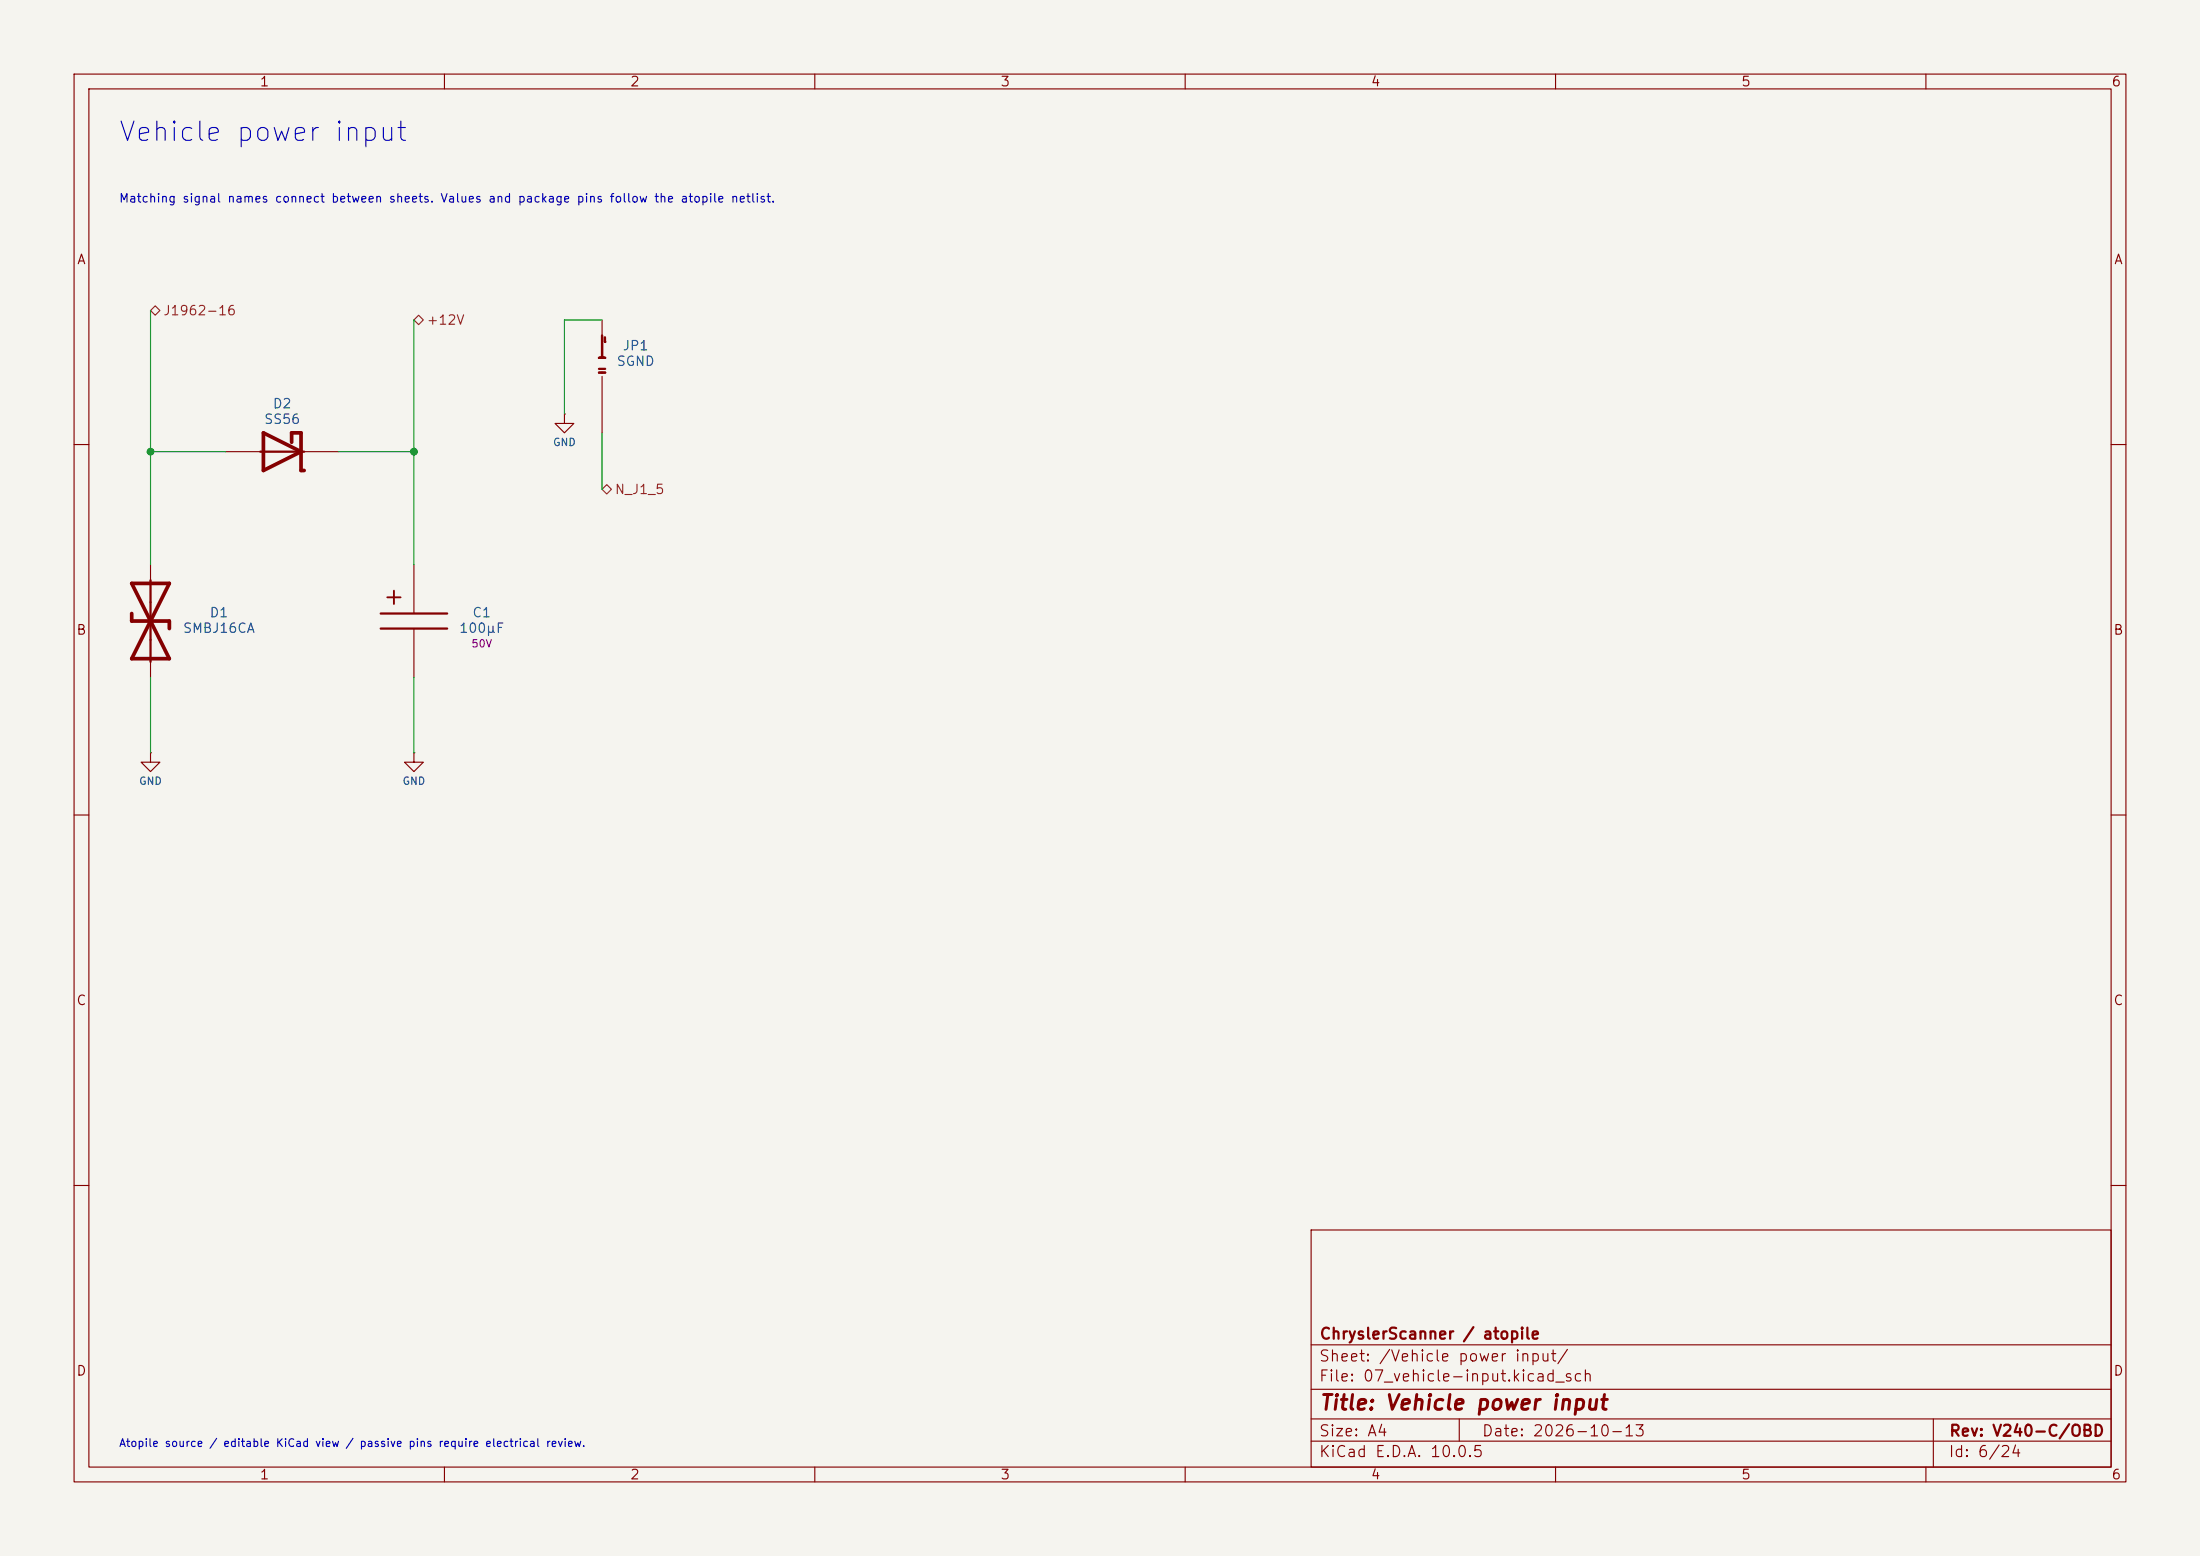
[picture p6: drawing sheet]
<svg xmlns="http://www.w3.org/2000/svg" width="297mm" height="210mm" viewBox="0 0 297 210" stroke-linecap="round" stroke-linejoin="round" font-family="sans-serif">
<path d="M0 0h297v210h-297z" fill="#f5f4ef" stroke="#f5f4ef" stroke-width=".14"/>
<g fill="none" stroke="#840000" stroke-width=".15">
<path d="M10 10h277v190h-277zM12 12h273v186h-273zM60 10v2M110 10v2M160 10v2M210 10v2M260 10v2M76.2 55.9v1.3h1.3l-1.3 1.2-1.3-1.2h1.3M76.2 55.9h.1M81.3 43.2v2.5M81.3 50.8v7.6M10 60h2"/>
<path d="M20.3 76.2v2.5M30.5 61h5.1M40.6 61h5.1M55.9 76.2v6.6M285 60h2M20.3 88.9v2.5M55.9 84.8v6.6M10 110h2M20.3 101.6v1.3h1.3l-1.3 1.2-1.3-1.2h1.3M20.3 101.6h.1M55.9 101.6v1.3h1.2l-1.2 1.2-1.3-1.2h1.3M55.9 101.6h.1"/>
<path d="M285 110h2M10 160h2M177 166h108v32h-108zM285 160h2M60 198v2M110 198v2M160 198v2M177 194.5h108M177 191.5h108M177 187.5h108M177 181.5h108M197 191.5v3"/>
<path d="M210 198v2M260 198v2M261 191.5v6.5"/>
</g>
<path d="M35.6 58.4l5 2.6-5 2.5zM39.4 59.7v-1.3h1.2v5.1h.5M17.8 78.7l5.1 10.2h-5.1l5.1-10.2zM17.8 82.8v1h5.1v1" fill="none" stroke="#840000" stroke-width=".5"/>
<path d="M80.9 49.8h.8M81.3 48.3h-.4M81.3 48.3h.4M81.3 50.3h-.4h.8M81.3 45.3v3M81.7 45.5v.7M20.3 78.3v11M35.1 61h6M51.4 84.8h9M51.4 82.8h9" fill="none" stroke="#840000" stroke-width=".3"/>
<path d="M53.2 79.7v1.8M52.3 80.6h1.8" fill="none" stroke="#840000" stroke-width=".25"/>
<path d="M20.3 41.9l.7-.6 .6 .6-.6 .6zM56.5 42.5l.6 .7-.6 .6-.6-.6zM81.3 66l.6-.6 .6 .6-.6 .7z" fill="none" stroke="#725600" stroke-width=".15"/>
<path d="M20.3 41.9v34.3M55.9 43.2v33M81.3 58.4v7.6M81.3 43.2h-5.1v12.7M20.3 61h10.2M45.7 61h10.2M20.3 91.4v10.2M55.9 91.4v10.2" fill="none" stroke="#009600" stroke-width=".15"/>
<g fill="#009600" stroke="#009600" stroke-width=".14">
<circle cx="20.3" cy="61" r=".46"/>
<circle cx="55.9" cy="61" r=".46"/>
</g>
<text font-size="2.6" fill="#0000c2" x="15.8" y="19.7">Vehicle power input</text>
<text font-size="2" fill="#840000" x="178" y="190.8">Title: Vehicle power input</text>
<g font-size="1.5" fill="#840000">
<text x="178" y="184.1">Sheet: /Vehicle power input/</text>
<text x="178" y="181.1">ChryslerScanner / atopile</text>
<text x="178" y="186.8">File: 07_vehicle-input.kicad_sch</text>
<text x="178" y="197">KiCad E.D.A. 10.0.5</text>
<text x="178" y="194.2">Size: A4</text>
<text x="200" y="194.2">Date: 2026-10-13</text>
<text x="263" y="197">Id: 6/24</text>
<text x="263" y="194.2">Rev: V240-C/OBD</text>
</g>
<g font-size="1.3" fill="#840000">
<text x="35" y="12">1</text>
<text x="85" y="12">2</text>
<text x="135" y="12">3</text>
<text x="185" y="12">4</text>
<text x="235" y="12">5</text>
<text x="285" y="12">6</text>
<text x="10.3" y="36">A</text>
<text x="285.3" y="36">A</text>
<text x="10.2" y="86">B</text>
<text x="285.2" y="86">B</text>
<text x="10.2" y="136">C</text>
<text x="285.2" y="136">C</text>
<text x="10.2" y="186">D</text>
<text x="285.2" y="186">D</text>
<text x="35" y="200">1</text>
<text x="85" y="200">2</text>
<text x="135" y="200">3</text>
<text x="185" y="200">4</text>
<text x="235" y="200">5</text>
<text x="285" y="200">6</text>
</g>
<g font-size="1.3" fill="#725600">
<text x="21.9" y="42.9">J1962-16</text>
<text x="57.5" y="44.1">+12V</text>
<text x="82.9" y="67">N_J1_5</text>
</g>
<g font-size="1.3" fill="#006464">
<text x="84" y="47.6">JP1</text>
<text x="83.1" y="49.7">SGND</text>
<text x="35.6" y="57.5">SS56</text>
<text x="36.7" y="55.4">D2</text>
<text x="28.2" y="83.6">D1</text>
<text x="63.7" y="83.6">C1</text>
<text x="24.6" y="85.7">SMBJ16CA</text>
<text x="61.9" y="85.7">100μF</text>
</g>
<text font-size="1.2" fill="#0000c2" x="16" y="27.6">Matching signal names connect between sheets. Values and package pins follow the atopile netlist.</text>
<text font-size="1.1" fill="#0000c2" x="16" y="195.5">Atopile source / editable KiCad view / passive pins require electrical review.</text>
<g font-size="1" fill="#006464">
<text x="74.6" y="60.4">GND</text>
<text x="18.7" y="106.2">GND</text>
<text x="54.3" y="106.2">GND</text>
</g>
<text font-size="1" fill="#840084" x="63.6" y="87.6">50V</text>
</svg>
